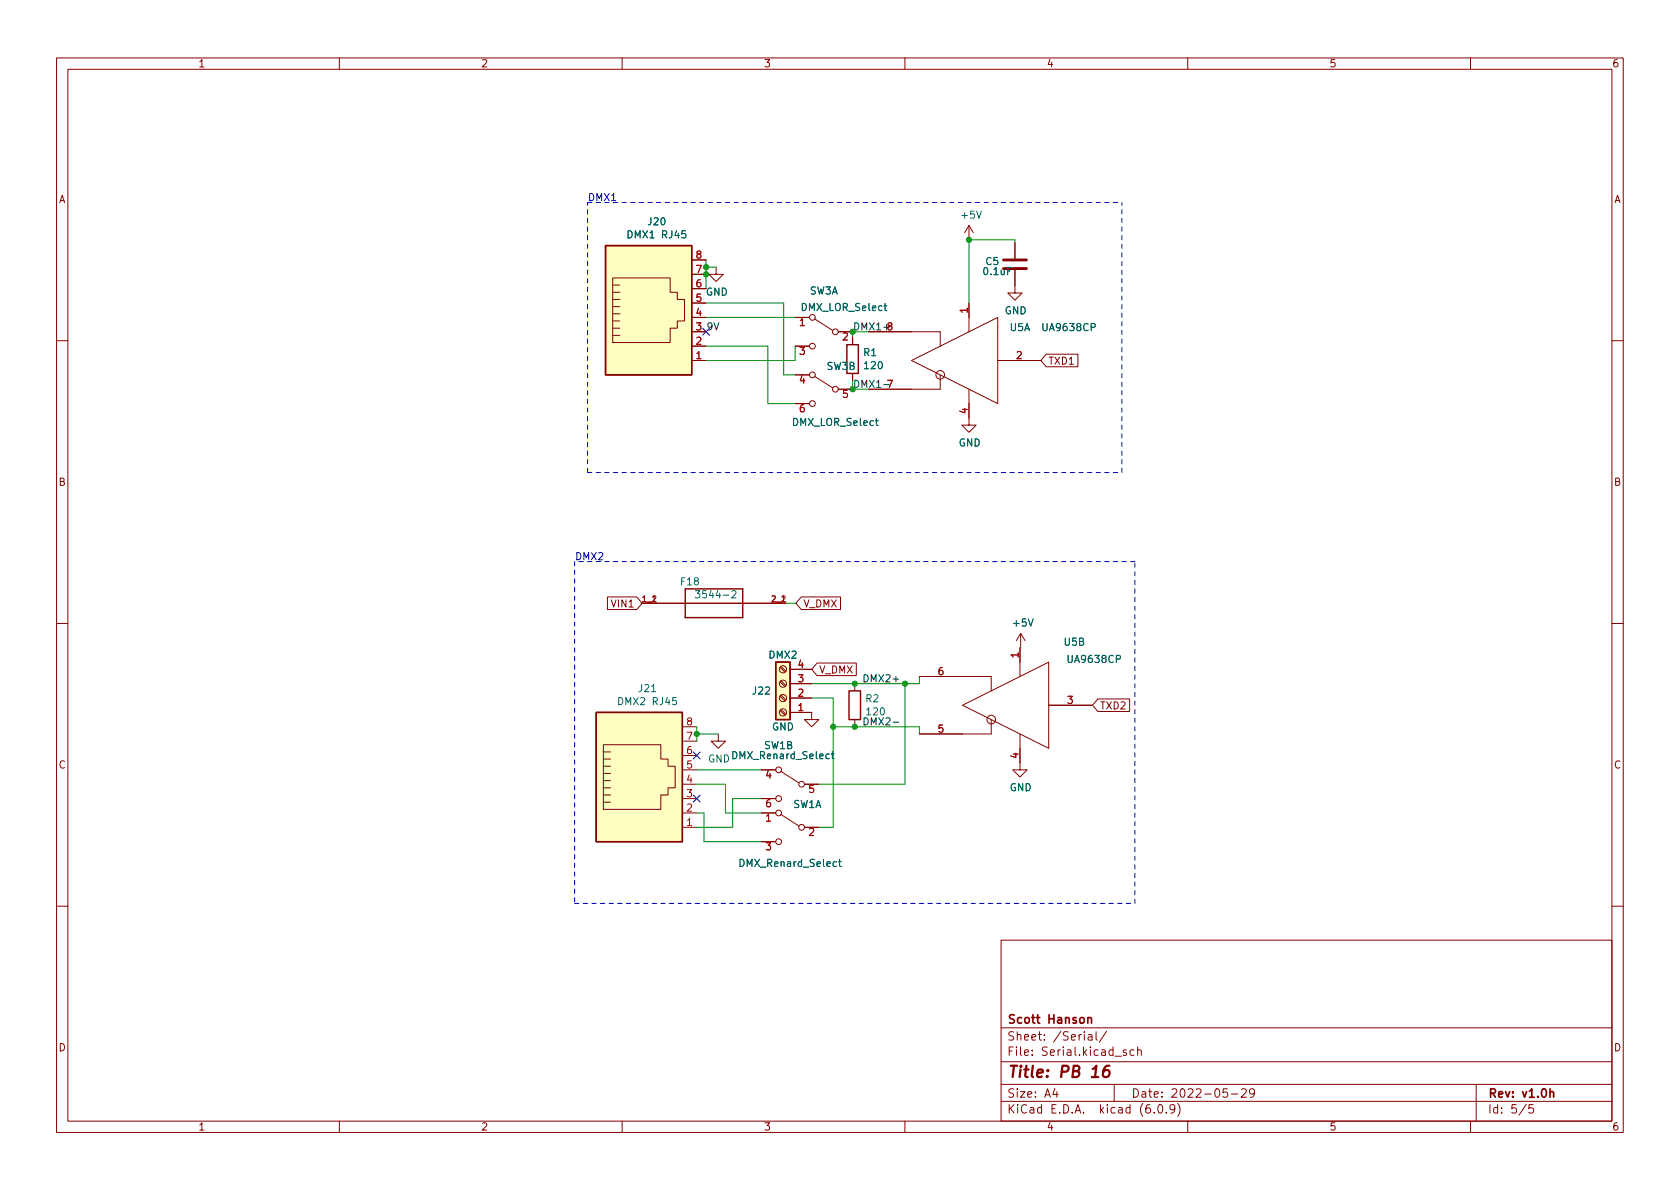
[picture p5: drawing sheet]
<svg xmlns="http://www.w3.org/2000/svg" width="297mm" height="210mm" viewBox="0 0 297 210" stroke-linecap="round" stroke-linejoin="round" font-family="sans-serif">
<g fill="none" stroke="#840000" stroke-width=".18">
<path d="M10 10.2h277v190.1h-277zM12 12.2h273v186.1h-273zM60 10.2v2M110 10.2v2M160 10.2v2M210 10.2v2M260 10.2v2M171.3 39.9v2.5M171.3 39.9l-.7 1.2M171.3 39.9l.8 1.2M108.3 59.3h1.3M108.3 58h1.3"/>
<path d="M108.3 56.8h1.3M108.3 55.5h1.3M108.3 54.2h1.3M108.3 53h1.3M108.3 49.1h10.2v2.6h1.3v1.3h1.2v3.8h-1.2v1.2h-1.3v2.6h-10.2zM108.3 51.7h1.3M108.3 50.4h1.3M122.3 58.7h2.5M122.3 56.1h2.5M122.3 53.6h2.5M122.3 51h2.5M122.3 48.5h2.5"/>
<path d="M122.3 46h2.5M126.6 47.2v1.3h1.3l-1.3 1.3-1.3-1.3h1.3M140.6 56.1h2.5M144 56.4l3.2 2M148.2 58.7h2.5M150.7 59.7v1.3M153.5 58.7h12.7v2.5M171.3 53.6v5.1M179.5 47.7v4.1h1.2l-1.2 1.3-1.3-1.3h1.3M179.5 42.9v2.8M10 60.2h2M122.3 63.7h2.5"/>
<path d="M122.3 61.2h2.5M140.6 61.2h2.5M140.6 66.3h2.5M140.6 71.4h2.5M144 66.5l3.2 2.1M148.2 68.8h2.5M150.7 66v1.3M161.2 63.7l15.2-7.6v15.3zM166.2 66.3v2.5h-12.7M171.3 68.8v6.4h1.3l-1.3 1.2-1.2-1.2h1.2M176.4 63.7h7.6M185 62.6h5.6v2.3h-5.6l-1-1.2z"/>
<path d="M285 60.2h2M10 110.2h2M107.4 105.6h5.2l.9 1.1-.9 1.1h-5.2zM113.5 106.7h2.6M136.4 106.7h2.5M137.9 118l.9 .9M138.1 117.9l.9 .8M139.7 118.4h3.8M141.7 105.6h6.9v2.2h-6.9l-1-1.1zM144.5 117.2h6.9v2.3h-6.9l-1-1.1zM162.6 119.6h12.7v2.6M180.3 114.5v5.1"/>
<path d="M180.5 112l-.8 1.3M180.5 112v2.5M180.5 112l.7 1.3M285 110.2h2M106.7 139.3h1.2M106.7 138h1.2M106.7 136.8h1.2M106.7 135.5h1.2M106.7 131.7h10.1v2.5h1.3v1.3h1.3v3.8h-1.3v1.3h-1.3v2.5h-10.1zM106.7 134.2h1.2M106.7 133h1.2M120.6 136.1h2.6"/>
<path d="M120.6 138.7h2.6M120.6 133.6h2.6M120.6 131.1h2.6M120.6 128.5h2.6M127 129.8v1.3h1.3l-1.3 1.2-1.3-1.2h1.3M134.6 136.1h2.6M137.9 120.6l.9 .8M137.9 123.1l.9 .8M137.9 125.6l.9 .9M138 136.4l3.2 2M138.1 120.4l.9 .8M138.1 122.9l.9 .9"/>
<path d="M138.1 125.5l.9 .8M139.7 126h3.8v1.2h1.3l-1.3 1.3-1.3-1.3h1.3M139.7 123.4h3.8M139.7 120.9h3.8M142.2 138.7h2.6M151.1 120.9v1.3M151.1 127.2v1.3M170.2 124.7l15.2-7.6v15.2zM175.3 127.2v2.6h-12.7M180.3 129.8v6.3h1.3l-1.3 1.3-1.2-1.3h1.2M185.4 124.7h7.6M194.1 123.6h5.6v2.2h-5.6l-.9-1.1z"/>
<path d="M106.7 141.9h1.2M106.7 140.6h1.2M120.6 141.2h2.6M120.6 146.3h2.6M120.6 143.8h2.6M134.6 141.2h2.6M134.6 143.8h2.6M134.6 148.8h2.6M138 144l3.2 2M142.2 146.3h2.6M10 160.2h2M177 166.3h108v32h-108z"/>
<path d="M285 160.2h2M60 198.3v2M110 198.3v2M160 198.3v2M177 194.8h108M177 191.8h108M177 187.8h108M177 181.8h108M186.5 192.5l-.4 1h1M186.9 193v1M192.4 183h.6l.1 .9M193.1 183.3l-.5 .1a.29 .29 0 0 0-.2 .2 .29 .29 0 0 0 .2 .3h.5"/>
<path d="M193.8 182.4v1.3l.2 .2M195.6 182.4l-1.2 1.9M197 191.8v3M199.1 185.7l-.3-.1-.2 .2v.3l.5 .1v.4h-.5M200.5 185.7l-.4-.1-.3 .3v.4l.1 .3h.6M201.1 185.8l.3-.2 .3 .1 .1 .9M201.1 185.1v1.5M204.1 196.7v.1M204.9 195.4l.2-.1a.81 .81 0 0 1 .6 .7 .81 .81 0 0 1-.3 .8h-.2a.81 .81 0 0 1-.6-.6 .81 .81 0 0 1 .3-.8zM206.2 196.7v.1M207.7 196l-.3 .3h-.3l-.2-.3 .1-.6 .4-.1 .2 .2a.99 .99 0 0 1-.3 1.3h-.3M208.2 195.1a1.72 1.72 0 0 1 0 2.3"/>
<path d="M210 198.3v2M217 192.5h-.7l-.1 .7 .2-.1 .5 .1 .2 .2-.1 .5-.2 .1-.6-.1M217.7 193.5h1.2M219.5 192.7l.6-.2 .2 .2 .1 .3-1 1h1M221.8 193.2l-.3 .3-.4-.1-.2-.2 .2-.6 .4-.1 .2 .2a.99 .99 0 0 1-.3 1.3h-.3M260 198.3v2M261 191.8v6.5M269.9 195.3l-1.3 1.9M271.1 195.3h-.7l-.1 .7 .2-.1 .5 .1 .2 .2-.1 .5-.2 .1-.6-.1"/>
<circle cx="143.6" cy="56.1" r=".51"/>
<circle cx="147.7" cy="58.7" r=".51"/>
<circle cx="143.6" cy="71.4" r=".51"/>
<circle cx="143.6" cy="66.3" r=".51"/>
<circle cx="143.6" cy="61.2" r=".51"/>
<circle cx="147.7" cy="68.8" r=".51"/>
<circle cx="166.2" cy="66.3" r=".76"/>
<circle cx="138.4" cy="118.4" r=".63"/>
<circle cx="137.7" cy="136.1" r=".51"/>
<circle cx="138.4" cy="126" r=".63"/>
<circle cx="138.4" cy="120.9" r=".63"/>
<circle cx="138.4" cy="123.4" r=".63"/>
<circle cx="141.7" cy="138.7" r=".51"/>
<circle cx="175.3" cy="127.2" r=".76"/>
<circle cx="137.7" cy="148.8" r=".51"/>
<circle cx="137.7" cy="143.8" r=".51"/>
<circle cx="137.7" cy="141.2" r=".51"/>
<circle cx="141.7" cy="146.3" r=".51"/>
</g>
<path d="M192.3 179.9v1M192.3 180.1l.3-.2 .3 .1 .1 .9M274.1 193.2l.2-.2 .3 .1 .1 .9M274.1 192.5v1.5" fill="none" stroke="#840000" stroke-width=".3"/>
<path d="M196.1 188.5a.91 .91 0 0 0-1 .8l-.1 .8 .1 .3a.66 .66 0 0 0 1-.3l.1-.5-.2-.3a.66 .66 0 0 0-1 .3" fill="none" stroke="#840000" stroke-width=".4"/>
<path d="M107.1 43.4h15.2v22.9h-15.2zM149.7 61h2.1v5h-2.1zM113.5 106.7h25.4M121.2 104.1h10.1v5.1h-10.1zM137.2 117.1h2.5v10.1h-2.5zM105.4 126h15.2v22.8h-15.2zM150.1 122.2h2v5h-2z" fill="none" stroke="#840000" stroke-width=".25"/>
<g fill="#ffffc2" stroke="#ffffc2" stroke-width=".18">
<path d="M137.2 117.1h2.5v10.1h-2.5z"/>
<path d="M107.1 43.4h15.2v22.9h-15.2z"/>
<path d="M105.4 126h15.2v22.8h-15.2z"/>
</g>
<path d="M122.9 104.5h.8l-.4 .4 .4 .2v.5l-.2 .1-.6-.1M129.4 104.6l.5-.1 .2 .3-.7 .9h.7M147 133.3h.5M147.2 132.9v1.1l.3 .2M148.3 152.4h.4M148.4 152v1l.3 .2" fill="none" stroke="#006464" stroke-width=".18"/>
<path d="M177.4 47.5h4.1M177.4 46h4.1" fill="none" stroke="#840000" stroke-width=".51"/>
<path d="M157.9 127.7h1" fill="none" stroke="#0f0f0f" stroke-width=".18"/>
<path d="M103.9 35.8h94.5M101.6 99.3v60.5M103.9 83.6v-47.8M103.9 83.6h94.5M198.4 83.6v-47.8M200.7 99.3h-99.1M101.6 159.8h99.1M200.7 159.8v-60.5" fill="none" stroke="#0000c2" stroke-width=".18" stroke-dasharray=".8 .8"/>
<g fill="none" stroke="#009600" stroke-width=".18">
<path d="M124.8 46v5M124.8 53.6h13.8v12.7h2M124.8 47.2h1.8M124.8 56.1h15.8M150.7 58.7v1M179.5 42.9v-.5h-8.2v11.2M124.8 61.2h11v10.2h4.8M140.6 61.2v2.5h-15.8M138.9 106.7h1.8M162.6 119.6v1.3h-19.1M180.3 114.5h.2M123.2 138.7h5.1v5.1h6.3"/>
<path d="M123.2 128.5v2.6M123.2 129.8h3.8M123.2 136.1h11.4M143.5 123.4h3.8v22.9h-2.5M147.3 128.5h15.3v1.3M160 120.9v17.8h-15.2M193 124.7h.2M123.2 143.8h1.3v5h10.1M134.6 141.2h-5.1v5.1h-6.3"/>
</g>
<path d="M124.2 58.1l1.3 1.2M125.5 58.1l-1.3 1.2M122.6 133l1.2 1.2M123.8 133l-1.2 1.2M122.6 140.6l1.2 1.2M123.8 140.6l-1.2 1.2" fill="none" stroke="#000084" stroke-width=".18"/>
<g fill="#009600" stroke="#009600" stroke-width=".18">
<circle cx="171.3" cy="42.4" r=".46"/>
<circle cx="124.8" cy="48.5" r=".46"/>
<circle cx="124.8" cy="47.2" r=".46"/>
<circle cx="150.7" cy="68.8" r=".46"/>
<circle cx="150.7" cy="58.7" r=".46"/>
<circle cx="147.3" cy="128.5" r=".46"/>
<circle cx="151.1" cy="128.5" r=".46"/>
<circle cx="123.2" cy="129.8" r=".46"/>
<circle cx="160" cy="120.9" r=".46"/>
<circle cx="151.1" cy="120.9" r=".46"/>
</g>
<text font-size="2.8" fill="#840000" x="178" y="190.6">Title: PB 16</text>
<g font-size="2.1" fill="#840000">
<text x="178" y="184">Sheet: /Serial/</text>
<text x="178" y="181">Scott Hanson</text>
<text x="178" y="186.7">File: Serial.kicad_sch</text>
<text x="178" y="196.9">KiCad E.D.A. kicad (6.0.9)</text>
<text x="178" y="194.1">Size: A4</text>
<text x="200" y="194.1">Date: 2022-05-29</text>
<text x="263" y="194.1">Rev: v1.0h</text>
<text x="263" y="196.9">Id: 5/5</text>
</g>
<g font-size="1.8" fill="#840000">
<text x="35" y="11.9">1</text>
<text x="85" y="11.9">2</text>
<text x="135" y="11.9">3</text>
<text x="185" y="11.9">4</text>
<text x="235" y="11.9">5</text>
<text x="285" y="11.9">6</text>
<text x="10.3" y="35.9">A</text>
<text x="285.3" y="35.9">A</text>
<text x="185.3" y="64.5">TXD1</text>
<text x="10.3" y="85.9">B</text>
<text x="285.3" y="85.9">B</text>
<text x="108.3" y="107.4">VIN1</text>
<text x="142" y="107.4">V_DMX</text>
<text x="144.8" y="119.1">V_DMX</text>
<text x="194.4" y="125.4">TXD2</text>
<text x="10.3" y="135.9">C</text>
<text x="285.3" y="135.9">C</text>
<text x="10.3" y="185.9">D</text>
<text x="285.3" y="185.9">D</text>
<text x="35" y="199.9">1</text>
<text x="85" y="199.9">2</text>
<text x="135" y="199.9">3</text>
<text x="185" y="199.9">4</text>
<text x="235" y="199.9">5</text>
<text x="285" y="199.9">6</text>
</g>
<g font-size="1.8" fill="#0000c2">
<text x="103.9" y="35.5">DMX1</text>
<text x="101.6" y="99">DMX2</text>
</g>
<g font-size="1.8" fill="#006464">
<text x="114.7" y="39.8">J20</text>
<text x="170.1" y="38.7">+5V</text>
<text x="111.3" y="42.1">DMX1 RJ45</text>
<text x="174.3" y="46.9">C5</text>
<text x="124.8" y="52.3">GND</text>
<text x="143.1" y="52.1">SW3A</text>
<text x="174" y="48.6">0.1uF</text>
<text x="141.8" y="55">DMX_LOR_Select</text>
<text x="177.6" y="55.6">GND</text>
<text x="178.6" y="58.5">U5A</text>
<text x="184.5" y="58.5">UA9638CP</text>
<text x="146.2" y="65.4">SW3B</text>
<text x="152.7" y="63">R1</text>
<text x="152.9" y="65.3">120</text>
<text x="140.3" y="75.3">DMX_LOR_Select</text>
<text x="169.5" y="78.9">GND</text>
<text x="120.5" y="103.5">F18</text>
<text x="123.8" y="105.8">3544-2</text>
<text x="179.2" y="110.8">+5V</text>
<text x="136" y="116.5">DMX2</text>
<text x="188.2" y="114.2">U5B</text>
<text x="189" y="117.2">UA9638CP</text>
<text x="109.7" y="124.7">DMX2 RJ45</text>
<text x="113" y="122.4">J21</text>
<text x="133.1" y="122.8">J22</text>
<text x="153.1" y="124.2">R2</text>
<text x="136.5" y="129.2">GND</text>
<text x="153.3" y="126.5">120</text>
<text x="125.2" y="134.8">GND</text>
<text x="129.8" y="134.2">DMX_Renard_Select</text>
<text x="135.1" y="132.5">SW1B</text>
<text x="140.2" y="142.9">SW1A</text>
<text x="178.5" y="139.9">GND</text>
<text x="131.1" y="153.3">DMX_Renard_Select</text>
</g>
<g font-size="1.8" fill="#a90000">
<text x="123.1" y="45.7">8</text>
<text x="123.1" y="53.3">5</text>
<text x="123.1" y="50.8">6</text>
<text x="123.1" y="48.3">7</text>
<text x="123.1" y="58.4">3</text>
<text x="123.1" y="55.9">4</text>
<text x="141.4" y="57.7">1</text>
<text x="156.9" y="58.4">8</text>
<text x="171.1" y="55.4" transform="rotate(-90 171.1 55.4)">1</text>
<text x="123.1" y="63.5">1</text>
<text x="123.1" y="61">2</text>
<text x="141.4" y="62.7">3</text>
<text x="149" y="60.2">2</text>
<text x="179.7" y="63.5">2</text>
<text x="141.4" y="67.8">4</text>
<text x="149" y="70.4">5</text>
<text x="156.9" y="68.6">7</text>
<text x="141.4" y="72.9">6</text>
<text x="171.1" y="73.1" transform="rotate(-90 171.1 73.1)">4</text>
<text x="141.1" y="118.1">4</text>
<text x="165.9" y="119.4">6</text>
<text x="180.1" y="116.3" transform="rotate(-90 180.1 116.3)">1</text>
<text x="141.1" y="125.7">1</text>
<text x="141.1" y="123.2">2</text>
<text x="141.1" y="120.6">3</text>
<text x="188.7" y="124.5">3</text>
<text x="121.4" y="130.8">7</text>
<text x="121.4" y="128.3">8</text>
<text x="165.9" y="129.5">5</text>
<text x="121.4" y="135.9">5</text>
<text x="121.4" y="133.3">6</text>
<text x="135.4" y="137.7">4</text>
<text x="180.1" y="134.1" transform="rotate(-90 180.1 134.1)">4</text>
<text x="121.4" y="143.5">2</text>
<text x="121.4" y="141">3</text>
<text x="121.4" y="138.4">4</text>
<text x="135.4" y="142.7">6</text>
<text x="143" y="140.2">5</text>
<text x="121.4" y="146">1</text>
<text x="135.4" y="145.3">1</text>
<text x="143" y="147.8">2</text>
<text x="135.4" y="150.4">3</text>
</g>
<g font-size="1.8" fill="#0f0f0f">
<text x="124.8" y="58.4">9V</text>
<text x="152.4" y="120.6">DMX2+</text>
<text x="152.4" y="128.3">DMX2-</text>
</g>
<g font-size="1.8" fill="#009600">
<text x="150.7" y="58.4">DMX1+8</text>
<text x="150.7" y="68.6">DMX1- 7</text>
</g>
<g font-size="1.4" fill="#a90000">
<text x="113.6" y="106.4">1_1</text>
<text x="115.2" y="106.4">2</text>
<text x="136.5" y="106.4">2_1</text>
<text x="138.1" y="106.4">2</text>
</g>
</svg>
